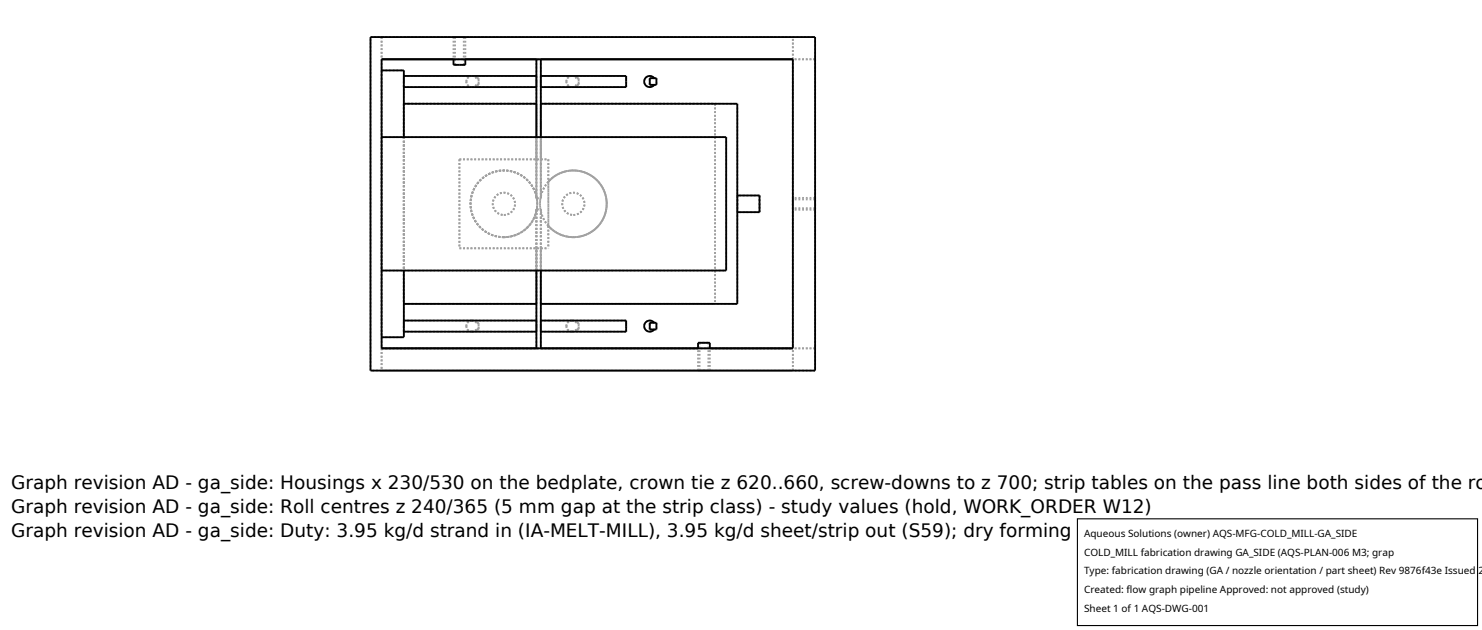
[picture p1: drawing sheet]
<svg xmlns="http://www.w3.org/2000/svg" width="212mm" height="90mm" viewBox="0 0 212 90" stroke-linecap="round" stroke-linejoin="round" font-family="sans-serif">
<g fill="none" stroke="#a0a0a0" stroke-width=".26" stroke-dasharray=".3 .3" stroke-linecap="butt">
<path d="M52.9 5.3h63.5M54.5 8.5v41.2M54.5 5.3h58.7M54.5 5.3v3.2M54.5 10.1v38.1M54.5 19.6v19M54.5 8.5h58.7M54.5 10.1h3.2M54.5 19.6h49.2M57.7 10.1v38.1M57.7 19.6v19M57.7 11.6v.8"/>
<path d="M57.7 12.4v-1.6M57.7 10.8v.8M57.7 14.8v28.6M57.7 14.8h18.9M64.8 8.5h1.7M64.8 5.3h.8M64.8 5.3v3.2M65 9.3h.6M65 5.3h.6M65 5.3v4M65.6 5.3h.9M65.6 9.3h.6"/>
<path d="M65.6 5.3h.6M66.2 9.3h-1.2M66.2 5.3h-1.2M66.2 5.3v4M66.5 9.3h-1.7M66.5 5.3h-1.7M66.5 5.3v3.2M66.6 11.6l.2-.5 .6-.3M66.6 11.6l.2 .6 .6 .2M67.4 12.4h.4l.2-.3M67.4 12.4l-.6-.2-.2-.6M67.4 10.8l-.6 .3-.2 .5"/>
<path d="M67.4 10.8l.4 .1 .2 .3M67.4 10.8h-9.7M67.4 12.4h-9.7M68 11.2l-.2-.3-.4-.1M68 12.1l-.2 .3h-.4M68.4 11.2h-.4M68.4 11.6v-.4M68.4 12.1v-.5M68.4 12.1h-.4M68.4 11.2v.9M76.6 8.5h.6M76.6 11.6v-.8"/>
<path d="M76.6 10.8v1.6M76.6 12.4v-.8M76.6 8.5v14.3M76.6 19.6v8.7M76.6 10.8h-9.2M76.6 12.4h-9.2M77.2 14.8h24.9M77.2 8.5v14.3M77.2 19.6v8.7M77.2 11.6v-.8M77.2 10.8v1.6M77.2 12.4v-.8"/>
<path d="M77.2 14.8h28.1M80.9 11.6l.2-.5 .6-.3M80.9 11.6l.2 .6 .6 .2M81.7 12.4h.3l.3-.3M81.7 12.4l-.6-.2-.2-.6M81.7 10.8l-.6 .3-.2 .5M81.7 10.8l.3 .1 .3 .3M81.7 10.8h-4.5M81.7 12.4h-4.5M82.3 11.2l-.3-.3-.3-.1M82.3 12.1l-.3 .3h-.3M82.6 11.2h-.3"/>
<path d="M82.6 11.6v-.4M82.6 12.1v-.5M82.6 12.1h-.3M82.6 11.2v.9M89.4 11.6v.8M89.4 12.4v-1.6M89.4 10.8v.8M89.4 10.8h-7.7M89.4 12.4h-7.7M92.8 12.1h.6M92.8 12.1h1M92.8 11.2h1"/>
<path d="M92.8 11.2v.9M92.8 12.1v-.9M92.8 11.2h.6M93.4 11.2l-.4-.3h-.4l-.4 .3-.2 .4 .2 .5 .4 .3h.4l.4-.3M93.8 11.2v.9M102.1 14.8v28.6M103.7 19.6v19M105.3 14.8v28.6M113.2 8.5h-58.7M113.2 8.5v41.2M113.2 8.5v-3.2M116.4 5.3v47.6"/>
<path d="M116.4 8.5v41.2M116.4 8.5h-3.2M54.5 38.6h49.2M65.6 22.8h11M65.6 22.8v12.7M65.6 35.5h11M65.6 22.8h12.7M65.6 35.5h12.7M72 30.7l.5-.1 .6-.3 .3-.6 .2-.6-.1-.6-.4-.5-.5-.4-.6-.1-.6 .1-.6 .4-.3 .5-.1 .6 .1 .6 .3 .5 .6 .4 .6 .1M72 33.9l.9-.1 .9-.3 .8-.4 .7-.6 .6-.7 .4-.8 .3-.9 .1-.9-.1-1-.2-.9-.4-.8-.6-.7-.8-.6-.7-.5-1-.3-.9-.1-.9 .1-.8 .3-.9 .4-.7 .6-.7 .7-.4 .8-.3 .9-.1 1 .1 .9 .2 .9 .5 .8 .6 .7 .7 .7 .8 .4 .9 .3 1 .1M76.6 22.8v-8M76.6 30.2l-.3 .8-.4 .8-1.1 1.1-.8 .5-.8 .3-.9 .2-.8-.1-1.6-.4-.8-.5-.6-.6-.6-.6-.4-.8-.2-.9-.1-.8 .1-.9 .2-.9 .4-.8 .5-.6 .6-.6 .7-.5 .9-.4 .9-.1h.8l.9 .1 .8 .3 .8 .5 1.1 1.1 .4 .8 .3 .8"/>
<path d="M76.6 28v-13.2M76.6 28.3v-13.5M76.6 28.3h.6M76.6 29.9h.6M76.6 28.3v-.3M76.6 22.8h.6M76.6 35.5h.6M76.6 35.5v14.2M76.6 29.9v8.7M76.6 30.2v-.3M76.6 28.3h.1M76.6 29.9h.1"/>
<path d="M76.7 28.3h.5M76.7 29.9h.5M76.7 29.9v-1.6M76.7 28.3v1.6M77.2 28.3v1.6M77.2 29.9v-1.6M77.2 28.3v-13.5M77.2 22.8h1.1M77.2 35.5h1.1M77.2 22.8v-8M77.2 28v-13.2M77.2 28.3v-.3"/>
<path d="M77.2 35.5v14.2M77.2 29.9v8.7M77.2 30.2v-.3M77.2 30.2l.3 .8 .4 .8 1.2 1.1 .8 .5 .8 .3 .9 .2 .8-.1 1.6-.4 .7-.5 .7-.6 .5-.6 .4-.8 .3-.9 .1-.8-.1-.9-.2-.9-.4-.8-.5-.6-.6-.6-.8-.5-.8-.4-.9-.1h-.8l-.9 .1-.8 .3-.8 .5-1.2 1.1-.4 .8-.3 .8M77.2 28l.3-.8 .4-.8 1.2-1.1 .8-.5 .8-.3 .9-.1h.8l1.6 .4 .7 .5 .7 .6 .5 .7 .4 .7 .3 .9 .1 .8-.1 .9-.2 .9-.4 .8-.5 .6-.6 .6-.8 .5-.8 .4-.9 .1-.8 .1-.9-.2-.8-.3-.8-.5-1.2-1.1-.4-.8-.3-.8M78.3 22.8v3.2M78.3 32.3l1.2 .9 1.2 .5 1.5 .2 1.3-.3 1.3-.7 1-1 .6-1.3 .3-1.5-.2-1.3-.7-1.4-1-1-1.2-.7-1.4-.3-1.5 .1-1.2 .5-1.2 1M78.3 32.3v3.2M78.3 32.3v-6.3M78.3 22.8v12.7M81.9 30.7l.5-.1 .6-.3 .3-.6 .2-.6-.1-.6-.4-.5-.5-.4-.6-.1-.6 .1-.5 .4-.4 .5-.1 .6 .1 .6 .3 .5 .6 .4 .6 .1M105.3 29.1v1.2"/>
<path d="M105.3 30.3v-2.4M105.3 27.9v1.2M108.5 29.1v1.2M108.5 30.3v-2.4M108.5 27.9v1.2M108.5 27.9h-3.2M108.5 30.3h-3.2M113.2 29.1v.8M113.2 29.9v-1.6M113.2 28.3v.8M113.2 29.1v.6M113.2 29.7v-1.2"/>
<path d="M113.2 28.5v.6M116.4 29.1v.8M116.4 29.9v-1.6M116.4 28.3v.8M116.4 29.1v.6M116.4 29.7v-1.2M116.4 28.5v.6M116.4 28.3h-3.2M116.4 29.9h-3.2M116.4 28.5h-3.2M116.4 29.7h-3.2M52.9 52.9v-47.6"/>
<path d="M54.5 49.7h58.7M54.5 52.9h58.7M54.5 49.7v3.2M54.5 48.2h3.2M57.7 46.6v.8M57.7 47.4v-1.6M57.7 45.8v.8M57.7 43.4h18.9M66.6 46.6l.2-.6 .6-.2M66.6 46.6l.2 .5 .6 .3M67.4 47.4l.4-.1 .2-.3M67.4 47.4l-.6-.3-.2-.5"/>
<path d="M67.4 45.8l-.6 .2-.2 .6M67.4 45.8l.4 .1 .2 .2M67.4 45.8h-9.7M67.4 47.4h-9.7M68 46.1l-.2-.2-.4-.1M68 47l-.2 .3-.4 .1M68.4 46.1h-.4M68.4 46.6v-.5M68.4 47v-.4M68.4 47h-.4M68.4 46.1v.9M76.6 49.7h.6"/>
<path d="M76.6 43.4v-7.9M76.6 43.4h-18.9M76.6 43.4v-13.2M76.6 46.6v-.8M76.6 45.8v1.6M76.6 47.4v-.8M76.6 43.4v-13.5M76.6 45.8h-9.2M76.6 47.4h-9.2M77.2 43.4h24.9M77.2 43.4v-13.5M77.2 43.4v-7.9"/>
<path d="M77.2 43.4v-13.2M77.2 46.6v-.8M77.2 45.8v1.6M77.2 47.4v-.8M80.9 46.6l.2-.6 .6-.2M80.9 46.6l.2 .5 .6 .3M81.7 47.4l.3-.1 .3-.3M81.7 47.4l-.6-.3-.2-.5M81.7 45.8l-.6 .2-.2 .6M81.7 45.8l.3 .1 .3 .2M81.7 45.8h-4.5M81.7 47.4h-4.5"/>
<path d="M82.3 46.1l-.3-.2-.3-.1M82.3 47l-.3 .3-.3 .1M82.6 46.1h-.3M82.6 46.6v-.5M82.6 47v-.4M82.6 47h-.3M82.6 46.1v.9M89.4 46.6v.8M89.4 47.4v-1.6M89.4 45.8v.8M89.4 45.8h-7.7M89.4 47.4h-7.7"/>
<path d="M92.8 47h.6M92.8 47h1M92.8 46.1h1M92.8 46.1v.9M92.8 47v-.9M92.8 46.1h.6M93.4 46.1l-.4-.3h-.4l-.4 .3-.2 .5 .2 .4 .4 .3h.4l.4-.3M93.8 46.1v.9M99.7 49.7h1.7M99.7 48.9h1.7M99.7 52.9h1.7M99.7 52.9v-3.2"/>
<path d="M99.9 48.9h1.3M99.9 52.9h1.3M99.9 52.9v-4M100.5 52.9h-.8M100.5 48.9h-.6M100.5 52.9h-.6M101.2 48.9h-.7M101.2 52.9h-.7M101.2 52.9v-4M101.4 52.9h-.9M101.4 52.9v-3.2M105.3 43.4h-28.1"/>
<path d="M113.2 52.9v-3.2M116.4 52.9h-63.5M116.4 49.7h-3.2"/>
</g>
<g fill="none" stroke="#000" stroke-width=".26">
<path d="M52.9 5.3h63.5v47.6h-63.5zM54.5 8.5h58.7v41.2h-58.7zM54.5 10.1h3.2v9.5M54.5 19.6h49.2v19h-49.2M57.7 14.8h18.9M57.7 10.8h18.9M57.7 12.4h18.9M64.8 8.5v.8h1.7v-.8M76.6 8.5v11.1M77.2 14.8h28.1v28.6h-28.1M77.2 8.5v11.1M77.2 10.8h12.2v1.6h-12.2"/>
<path d="M92.8 11.2h1v.9h-1zM93.4 11.2l-.4-.3h-.4l-.4 .3-.2 .4 .2 .5 .4 .3h.4l.4-.3M57.7 38.6v9.6h-3.2M76.6 38.6v11.1M77.2 38.6v11.1M105.3 27.9h3.2v2.4h-3.2M57.7 43.4h18.9M57.7 45.8h18.9M57.7 47.4h18.9M77.2 45.8h12.2v1.6h-12.2M92.8 46.1h1v.9h-1zM93.4 46.1l-.4-.3h-.4l-.4 .3-.2 .5 .2 .4 .4 .3h.4l.4-.3"/>
<path d="M99.7 49.7v-.8h1.7v.8"/>
</g>
<path d="M153.9 74.1h57.1v15.2h-57.1z" fill="#fff" stroke="#000" stroke-width=".16"/>
<g font-size="2.6">
<text x="1.6" y="69.8">Graph revision AD - ga_side: Housings x 230/530 on the bedplate, crown tie z 620..660, screw-downs to z 700; strip tables on the pass line both sides of the ro</text>
<text x="1.6" y="73.3">Graph revision AD - ga_side: Roll centres z 240/365 (5 mm gap at the strip class) - study values (hold, WORK_ORDER W12)</text>
<text x="1.6" y="76.7">Graph revision AD - ga_side: Duty: 3.95 kg/d strand in (IA-MELT-MILL), 3.95 kg/d sheet/strip out (S59); dry forming machine, no wetted stream on the graph</text>
</g>
<g font-size="1.4">
<text x="154.8" y="76.6">Aqueous Solutions (owner) AQS-MFG-COLD_MILL-GA_SIDE</text>
<text x="154.8" y="79.3">COLD_MILL fabrication drawing GA_SIDE (AQS-PLAN-006 M3; grap</text>
<text x="154.8" y="82">Type: fabrication drawing (GA / nozzle orientation / part sheet) Rev 9876f43e Issued 2</text>
<text x="154.8" y="84.7">Created: flow graph pipeline Approved: not approved (study)</text>
<text x="154.8" y="87.4">Sheet 1 of 1 AQS-DWG-001</text>
</g>
</svg>
